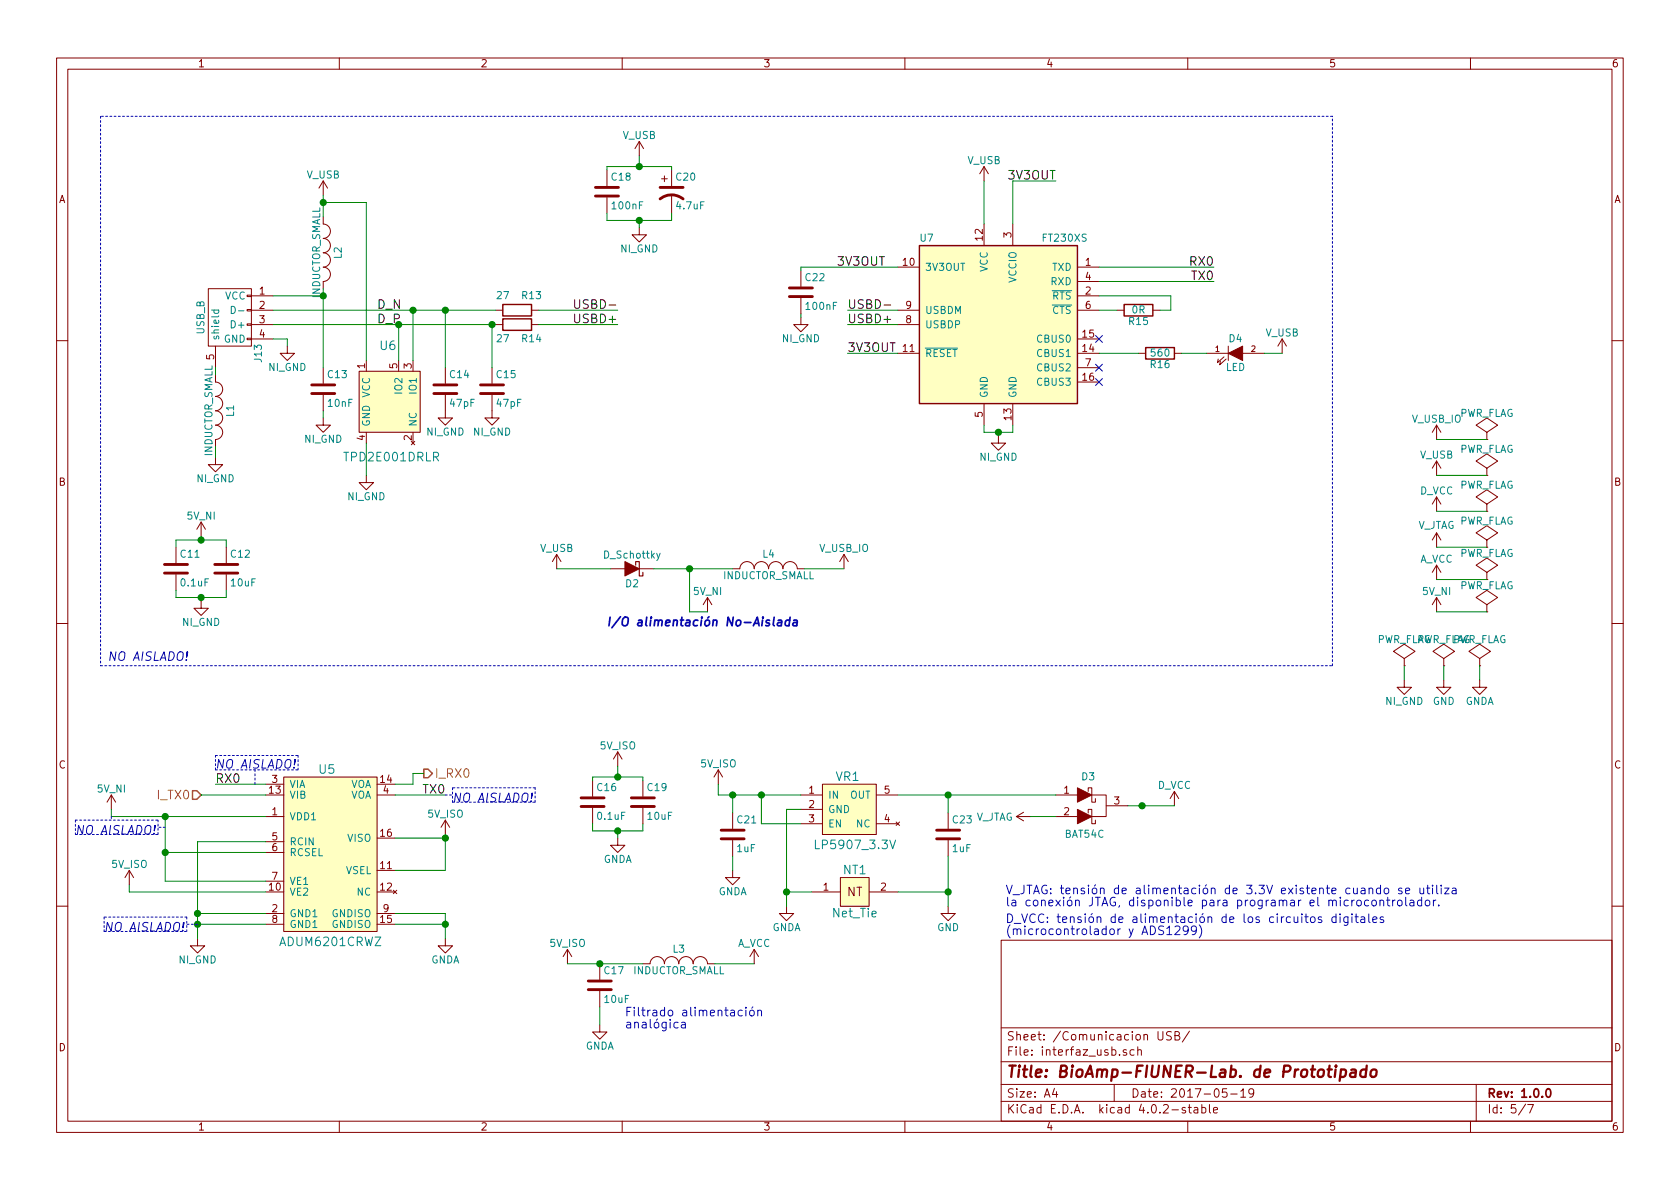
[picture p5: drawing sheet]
EESchema Schematic File Version 2
LIBS:BioAmp_v1.0.0
LIBS:power
LIBS:BioAmp_v1.0.0-cache
EELAYER 25 0
EELAYER END
$Descr A4 11693 8268
encoding utf-8
Sheet 5 7
Title "BioAmp-FIUNER-Lab. de Prototipado"
Date "2017-05-19"
Rev "1.0.0"
Comp ""
Comment1 ""
Comment2 ""
Comment3 ""
Comment4 ""
$EndDescr
$Comp
L USB_B J13
U 1 1
P 1600 2250
F 0 "J13" H 1800 2050 50  0000 C CNN
F 1 "USB_B" H 1550 2450 50  0000 C CNN
F 2 "bioamp:USB_B-smd" V 1550 2150 50  0001 C CNN
F 3 "" V 1550 2150 50  0000 C CNN
	1    1600 2250
	0    -1   1    0   
$EndComp
$Comp
L INDUCTOR_SMALL L2
U 1 1
P 2250 1750
F 0 "L2" H 2250 1850 50  0000 C CNN
F 1 "INDUCTOR_SMALL" H 2250 1700 50  0000 C CNN
F 2 "bioamp:FER-0805" H 2250 1750 50  0001 C CNN
F 3 "" H 2250 1750 50  0000 C CNN
	1    2250 1750
	0    1    1    0   
$EndComp
$Comp
L NI_GND #PWR051
U 1 1
P 2000 2400
F 0 "#PWR051" H 2000 2150 50  0001 C CNN
F 1 "NI_GND" H 2000 2250 50  0000 C CNN
F 2 "" H 2000 2400 50  0000 C CNN
F 3 "" H 2000 2400 50  0000 C CNN
	1    2000 2400
	1    0    0    -1  
$EndComp
$Comp
L V_USB #PWR052
U 1 1
P 2250 1350
F 0 "#PWR052" H 2250 1200 50  0001 C CNN
F 1 "V_USB" H 2250 1490 50  0000 C CNN
F 2 "" H 2250 1350 50  0000 C CNN
F 3 "" H 2250 1350 50  0000 C CNN
	1    2250 1350
	1    0    0    -1  
$EndComp
$Comp
L R R13
U 1 1
P 3600 2150
F 0 "R13" V 3500 2250 50  0000 C CNN
F 1 "27" V 3500 2050 50  0000 C CNN
F 2 "bioamp:R_0603" V 3530 2150 50  0001 C CNN
F 3 "" H 3600 2150 50  0000 C CNN
	1    3600 2150
	0    1    1    0   
$EndComp
$Comp
L R R14
U 1 1
P 3600 2250
F 0 "R14" V 3700 2350 50  0000 C CNN
F 1 "27" V 3700 2150 50  0000 C CNN
F 2 "bioamp:R_0603" V 3530 2250 50  0001 C CNN
F 3 "" H 3600 2250 50  0000 C CNN
	1    3600 2250
	0    1    1    0   
$EndComp
$Comp
L NI_GND #PWR053
U 1 1
P 2250 2900
F 0 "#PWR053" H 2250 2650 50  0001 C CNN
F 1 "NI_GND" H 2250 2750 50  0000 C CNN
F 2 "" H 2250 2900 50  0000 C CNN
F 3 "" H 2250 2900 50  0000 C CNN
	1    2250 2900
	1    0    0    -1  
$EndComp
$Comp
L NI_GND #PWR054
U 1 1
P 1500 3175
F 0 "#PWR054" H 1500 2925 50  0001 C CNN
F 1 "NI_GND" H 1500 3025 50  0000 C CNN
F 2 "" H 1500 3175 50  0000 C CNN
F 3 "" H 1500 3175 50  0000 C CNN
	1    1500 3175
	1    0    0    -1  
$EndComp
Text Label 4300 2150 2    60   ~ 0
USBD-
Text Label 4300 2250 2    60   ~ 0
USBD+
$Comp
L FT230XS U7
U 1 1
P 6950 2250
F 0 "U7" H 6400 2850 50  0000 L CNN
F 1 "FT230XS" H 7250 2850 50  0000 L CNN
F 2 "bioamp:SSOP-16_3.9x4.9mm_Pitch0.635mm" H 6950 2250 50  0001 C CNN
F 3 "" H 6950 2250 50  0000 C CNN
	1    6950 2250
	1    0    0    -1  
$EndComp
$Comp
L C C22
U 1 1
P 5575 2025
F 0 "C22" H 5600 2125 50  0000 L CNN
F 1 "100nF" H 5600 1925 50  0000 L CNN
F 2 "bioamp:C_0603" H 5613 1875 50  0001 C CNN
F 3 "" H 5575 2025 50  0000 C CNN
	1    5575 2025
	1    0    0    -1  
$EndComp
$Comp
L V_USB #PWR055
U 1 1
P 6850 1250
F 0 "#PWR055" H 6850 1100 50  0001 C CNN
F 1 "V_USB" H 6850 1390 50  0000 C CNN
F 2 "" H 6850 1250 50  0000 C CNN
F 3 "" H 6850 1250 50  0000 C CNN
	1    6850 1250
	1    0    0    -1  
$EndComp
Text Label 7350 1250 2    60   ~ 0
3V3OUT
$Comp
L TPD2E001DRLR U6
U 1 1
P 2700 2800
F 0 "U6" H 2700 3200 60  0000 C CNN
F 1 "TPD2E001DRLR" H 2725 2425 60  0000 C CNN
F 2 "bioamp:5-Flat_Leads_1.2x1.6mmPitch_0.5mm" H 2700 2800 60  0001 C CNN
F 3 "" H 2700 2800 60  0000 C CNN
	1    2700 2800
	1    0    0    -1  
$EndComp
$Comp
L NI_GND #PWR056
U 1 1
P 2550 3300
F 0 "#PWR056" H 2550 3050 50  0001 C CNN
F 1 "NI_GND" H 2550 3150 50  0000 C CNN
F 2 "" H 2550 3300 50  0000 C CNN
F 3 "" H 2550 3300 50  0000 C CNN
	1    2550 3300
	1    0    0    -1  
$EndComp
$Comp
L C C13
U 1 1
P 2250 2700
F 0 "C13" H 2275 2800 50  0000 L CNN
F 1 "10nF" H 2275 2600 50  0000 L CNN
F 2 "bioamp:C_0603" H 2288 2550 50  0001 C CNN
F 3 "" H 2250 2700 50  0000 C CNN
	1    2250 2700
	1    0    0    -1  
$EndComp
$Comp
L C C14
U 1 1
P 3100 2700
F 0 "C14" H 3125 2800 50  0000 L CNN
F 1 "47pF" H 3125 2600 50  0000 L CNN
F 2 "bioamp:C_0603" H 3138 2550 50  0001 C CNN
F 3 "" H 3100 2700 50  0000 C CNN
	1    3100 2700
	1    0    0    -1  
$EndComp
$Comp
L C C15
U 1 1
P 3425 2700
F 0 "C15" H 3450 2800 50  0000 L CNN
F 1 "47pF" H 3450 2600 50  0000 L CNN
F 2 "bioamp:C_0603" H 3463 2550 50  0001 C CNN
F 3 "" H 3425 2700 50  0000 C CNN
	1    3425 2700
	1    0    0    -1  
$EndComp
$Comp
L NI_GND #PWR057
U 1 1
P 3100 2850
F 0 "#PWR057" H 3100 2600 50  0001 C CNN
F 1 "NI_GND" H 3100 2700 50  0000 C CNN
F 2 "" H 3100 2850 50  0000 C CNN
F 3 "" H 3100 2850 50  0000 C CNN
	1    3100 2850
	1    0    0    -1  
$EndComp
$Comp
L NI_GND #PWR058
U 1 1
P 3425 2850
F 0 "#PWR058" H 3425 2600 50  0001 C CNN
F 1 "NI_GND" H 3425 2700 50  0000 C CNN
F 2 "" H 3425 2850 50  0000 C CNN
F 3 "" H 3425 2850 50  0000 C CNN
	1    3425 2850
	1    0    0    -1  
$EndComp
$Comp
L NI_GND #PWR059
U 1 1
P 5575 2200
F 0 "#PWR059" H 5575 1950 50  0001 C CNN
F 1 "NI_GND" H 5575 2050 50  0000 C CNN
F 2 "" H 5575 2200 50  0000 C CNN
F 3 "" H 5575 2200 50  0000 C CNN
	1    5575 2200
	1    0    0    -1  
$EndComp
Text Label 5900 2150 0    60   ~ 0
USBD-
Text Label 5900 2250 0    60   ~ 0
USBD+
Text Label 5825 1850 0    60   ~ 0
3V3OUT
Text Label 5900 2450 0    60   ~ 0
3V3OUT
$Comp
L NI_GND #PWR060
U 1 1
P 6950 3025
F 0 "#PWR060" H 6950 2775 50  0001 C CNN
F 1 "NI_GND" H 6950 2875 50  0000 C CNN
F 2 "" H 6950 3025 50  0000 C CNN
F 3 "" H 6950 3025 50  0000 C CNN
	1    6950 3025
	1    0    0    -1  
$EndComp
Text Label 8450 1850 2    60   ~ 0
RX0
Text Label 8450 1950 2    60   ~ 0
TX0
$Comp
L D_Schottky D2
U 1 1
P 4400 3950
F 0 "D2" H 4400 4050 50  0000 C CNN
F 1 "D_Schottky" H 4400 3850 50  0000 C CNN
F 2 "bioamp:diode_0603" H 4400 3950 50  0001 C CNN
F 3 "" H 4400 3950 50  0000 C CNN
	1    4400 3950
	-1   0    0    1   
$EndComp
$Comp
L INDUCTOR_SMALL L4
U 1 1
P 5350 3950
F 0 "L4" H 5350 4050 50  0000 C CNN
F 1 "INDUCTOR_SMALL" H 5350 3900 50  0000 C CNN
F 2 "bioamp:FER-0805" H 5350 3950 50  0001 C CNN
F 3 "" H 5350 3950 50  0000 C CNN
	1    5350 3950
	1    0    0    -1  
$EndComp
$Comp
L V_USB #PWR061
U 1 1
P 3875 3950
F 0 "#PWR061" H 3875 3800 50  0001 C CNN
F 1 "V_USB" H 3875 4090 50  0000 C CNN
F 2 "" H 3875 3950 50  0000 C CNN
F 3 "" H 3875 3950 50  0000 C CNN
	1    3875 3950
	1    0    0    -1  
$EndComp
$Comp
L V_USB_IO #PWR062
U 1 1
P 5875 3950
F 0 "#PWR062" H 5875 3800 50  0001 C CNN
F 1 "V_USB_IO" H 5875 4090 50  0000 C CNN
F 2 "" H 5875 3950 50  0000 C CNN
F 3 "" H 5875 3950 50  0000 C CNN
	1    5875 3950
	1    0    0    -1  
$EndComp
$Comp
L 5V_NI #PWR063
U 1 1
P 4925 4250
F 0 "#PWR063" H 4925 4100 50  0001 C CNN
F 1 "5V_NI" H 4925 4390 50  0000 C CNN
F 2 "" H 4925 4250 50  0000 C CNN
F 3 "" H 4925 4250 50  0000 C CNN
	1    4925 4250
	1    0    0    -1  
$EndComp
$Comp
L ADUM6201CRWZ U5
U 1 1
P 2300 5750
F 0 "U5" H 2275 6150 60  0000 C CNN
F 1 "ADUM6201CRWZ" H 2300 4950 60  0000 C CNN
F 2 "bioamp:SOIC-16_7.5x10.3mm_Pitch1.27mm" H 2275 5750 60  0001 C CNN
F 3 "" H 2275 5750 60  0000 C CNN
	1    2300 5750
	1    0    0    -1  
$EndComp
$Comp
L 5V_NI #PWR064
U 1 1
P 775 5625
F 0 "#PWR064" H 775 5475 50  0001 C CNN
F 1 "5V_NI" H 775 5765 50  0000 C CNN
F 2 "" H 775 5625 50  0000 C CNN
F 3 "" H 775 5625 50  0000 C CNN
	1    775  5625
	1    0    0    -1  
$EndComp
$Comp
L NI_GND #PWR065
U 1 1
P 1375 6525
F 0 "#PWR065" H 1375 6275 50  0001 C CNN
F 1 "NI_GND" H 1375 6375 50  0000 C CNN
F 2 "" H 1375 6525 50  0000 C CNN
F 3 "" H 1375 6525 50  0000 C CNN
	1    1375 6525
	1    0    0    -1  
$EndComp
$Comp
L 5V_ISO #PWR066
U 1 1
P 900 6150
F 0 "#PWR066" H 900 6000 50  0001 C CNN
F 1 "5V_ISO" H 900 6290 50  0000 C CNN
F 2 "" H 900 6150 50  0000 C CNN
F 3 "" H 900 6150 50  0000 C CNN
	1    900  6150
	1    0    0    -1  
$EndComp
$Comp
L 5V_ISO #PWR067
U 1 1
P 3100 5800
F 0 "#PWR067" H 3100 5650 50  0001 C CNN
F 1 "5V_ISO" H 3100 5940 50  0000 C CNN
F 2 "" H 3100 5800 50  0000 C CNN
F 3 "" H 3100 5800 50  0000 C CNN
	1    3100 5800
	1    0    0    -1  
$EndComp
$Comp
L GNDA #PWR068
U 1 1
P 3100 6525
F 0 "#PWR068" H 3100 6275 50  0001 C CNN
F 1 "GNDA" H 3100 6375 50  0000 C CNN
F 2 "" H 3100 6525 50  0000 C CNN
F 3 "" H 3100 6525 50  0000 C CNN
	1    3100 6525
	1    0    0    -1  
$EndComp
Text Label 1500 5450 0    60   ~ 0
RX0
Text Label 3100 5525 2    60   ~ 0
TX0
Text HLabel 2950 5375 2    60   Output ~ 0
I_RX0
Text HLabel 1400 5525 0    60   Input ~ 0
I_TX0
Text Notes 3150 5575 0    60   Italic 0
NO AISLADO!\n
Text Notes 1500 5425 0    60   Italic 0
NO AISLADO!\n\n
Text Notes 725  6475 0    60   Italic 0
NO AISLADO!
Text Notes 525  5800 0    60   Italic 0
NO AISLADO!
$Comp
L LP5907_3.3V VR1
U 1 1
P 5925 5625
F 0 "VR1" H 5900 5850 60  0000 C CNN
F 1 "LP5907_3.3V" H 5950 5375 60  0000 C CNN
F 2 "bioamp:sot23-5" H 5925 5625 60  0001 C CNN
F 3 "" H 5925 5625 60  0000 C CNN
	1    5925 5625
	1    0    0    -1  
$EndComp
$Comp
L 5V_ISO #PWR069
U 1 1
P 5000 5450
F 0 "#PWR069" H 5000 5300 50  0001 C CNN
F 1 "5V_ISO" H 5000 5590 50  0000 C CNN
F 2 "" H 5000 5450 50  0000 C CNN
F 3 "" H 5000 5450 50  0000 C CNN
	1    5000 5450
	1    0    0    -1  
$EndComp
$Comp
L GNDA #PWR070
U 1 1
P 5475 6300
F 0 "#PWR070" H 5475 6050 50  0001 C CNN
F 1 "GNDA" H 5475 6150 50  0000 C CNN
F 2 "" H 5475 6300 50  0000 C CNN
F 3 "" H 5475 6300 50  0000 C CNN
	1    5475 6300
	1    0    0    -1  
$EndComp
$Comp
L GNDA #PWR071
U 1 1
P 5100 6050
F 0 "#PWR071" H 5100 5800 50  0001 C CNN
F 1 "GNDA" H 5100 5900 50  0000 C CNN
F 2 "" H 5100 6050 50  0000 C CNN
F 3 "" H 5100 6050 50  0000 C CNN
	1    5100 6050
	1    0    0    -1  
$EndComp
$Comp
L C C21
U 1 1
P 5100 5800
F 0 "C21" H 5125 5900 50  0000 L CNN
F 1 "1uF" H 5125 5700 50  0000 L CNN
F 2 "bioamp:C_0603" H 5138 5650 50  0001 C CNN
F 3 "" H 5100 5800 50  0000 C CNN
	1    5100 5800
	1    0    0    -1  
$EndComp
$Comp
L C C23
U 1 1
P 6600 5800
F 0 "C23" H 6625 5900 50  0000 L CNN
F 1 "1uF" H 6625 5700 50  0000 L CNN
F 2 "bioamp:C_0603" H 6638 5650 50  0001 C CNN
F 3 "" H 6600 5800 50  0000 C CNN
	1    6600 5800
	1    0    0    -1  
$EndComp
$Comp
L GND #PWR072
U 1 1
P 6600 6300
F 0 "#PWR072" H 6600 6050 50  0001 C CNN
F 1 "GND" H 6600 6150 50  0000 C CNN
F 2 "" H 6600 6300 50  0000 C CNN
F 3 "" H 6600 6300 50  0000 C CNN
	1    6600 6300
	1    0    0    -1  
$EndComp
$Comp
L BAT54C D3
U 1 1
P 7575 5600
F 0 "D3" H 7575 5800 50  0000 C CNN
F 1 "BAT54C" H 7600 5400 50  0000 C CNN
F 2 "bioamp:sot23" H 7500 5550 50  0001 C CNN
F 3 "" H 7575 5825 50  0000 C CNN
	1    7575 5600
	-1   0    0    -1  
$EndComp
$Comp
L V_JTAG #PWR073
U 1 1
P 7175 5675
F 0 "#PWR073" H 7175 5525 50  0001 C CNN
F 1 "V_JTAG" V 7175 5925 50  0000 C CNN
F 2 "" H 7175 5675 50  0000 C CNN
F 3 "" H 7175 5675 50  0000 C CNN
	1    7175 5675
	0    -1   -1   0   
$EndComp
$Comp
L D_VCC #PWR074
U 1 1
P 8175 5600
F 0 "#PWR074" H 8175 5450 50  0001 C CNN
F 1 "D_VCC" H 8175 5740 50  0000 C CNN
F 2 "" H 8175 5600 50  0000 C CNN
F 3 "" H 8175 5600 50  0000 C CNN
	1    8175 5600
	1    0    0    -1  
$EndComp
Text Notes 7000 6300 0    60   ~ 0
V_JTAG: tensión de alimentación de 3.3V existente cuando se utiliza\nla conexión JTAG, disponible para programar el microcontrolador.\n
$Comp
L C C16
U 1 1
P 4125 5575
F 0 "C16" H 4150 5675 50  0000 L CNN
F 1 "0.1uF" H 4150 5475 50  0000 L CNN
F 2 "bioamp:C_0603" H 4163 5425 50  0001 C CNN
F 3 "" H 4125 5575 50  0000 C CNN
	1    4125 5575
	1    0    0    -1  
$EndComp
$Comp
L C C19
U 1 1
P 4475 5575
F 0 "C19" H 4500 5675 50  0000 L CNN
F 1 "10uF" H 4500 5475 50  0000 L CNN
F 2 "bioamp:C_0603" H 4513 5425 50  0001 C CNN
F 3 "" H 4475 5575 50  0000 C CNN
	1    4475 5575
	1    0    0    -1  
$EndComp
$Comp
L 5V_ISO #PWR075
U 1 1
P 4300 5325
F 0 "#PWR075" H 4300 5175 50  0001 C CNN
F 1 "5V_ISO" H 4300 5465 50  0000 C CNN
F 2 "" H 4300 5325 50  0000 C CNN
F 3 "" H 4300 5325 50  0000 C CNN
	1    4300 5325
	1    0    0    -1  
$EndComp
$Comp
L GNDA #PWR076
U 1 1
P 4300 5825
F 0 "#PWR076" H 4300 5575 50  0001 C CNN
F 1 "GNDA" H 4300 5675 50  0000 C CNN
F 2 "" H 4300 5825 50  0000 C CNN
F 3 "" H 4300 5825 50  0000 C CNN
	1    4300 5825
	1    0    0    -1  
$EndComp
$Comp
L C C17
U 1 1
P 4175 6850
F 0 "C17" H 4200 6950 50  0000 L CNN
F 1 "10uF" H 4200 6750 50  0000 L CNN
F 2 "bioamp:C_0603" H 4213 6700 50  0001 C CNN
F 3 "" H 4175 6850 50  0000 C CNN
	1    4175 6850
	1    0    0    -1  
$EndComp
$Comp
L INDUCTOR_SMALL L3
U 1 1
P 4725 6700
F 0 "L3" H 4725 6800 50  0000 C CNN
F 1 "INDUCTOR_SMALL" H 4725 6650 50  0000 C CNN
F 2 "bioamp:FER-0805" H 4725 6700 50  0001 C CNN
F 3 "" H 4725 6700 50  0000 C CNN
	1    4725 6700
	1    0    0    -1  
$EndComp
$Comp
L GNDA #PWR077
U 1 1
P 4175 7125
F 0 "#PWR077" H 4175 6875 50  0001 C CNN
F 1 "GNDA" H 4175 6975 50  0000 C CNN
F 2 "" H 4175 7125 50  0000 C CNN
F 3 "" H 4175 7125 50  0000 C CNN
	1    4175 7125
	1    0    0    -1  
$EndComp
$Comp
L 5V_ISO #PWR078
U 1 1
P 3950 6700
F 0 "#PWR078" H 3950 6550 50  0001 C CNN
F 1 "5V_ISO" H 3950 6840 50  0000 C CNN
F 2 "" H 3950 6700 50  0000 C CNN
F 3 "" H 3950 6700 50  0000 C CNN
	1    3950 6700
	1    0    0    -1  
$EndComp
$Comp
L A_VCC #PWR079
U 1 1
P 5250 6700
F 0 "#PWR079" H 5250 6550 50  0001 C CNN
F 1 "A_VCC" H 5250 6840 50  0000 C CNN
F 2 "" H 5250 6700 50  0000 C CNN
F 3 "" H 5250 6700 50  0000 C CNN
	1    5250 6700
	1    0    0    -1  
$EndComp
Text Notes 4350 7150 0    60   ~ 0
Filtrado alimentación\nanalógica\n
$Comp
L R R16
U 1 1
P 8075 2450
F 0 "R16" V 8155 2450 50  0000 C CNN
F 1 "560" V 8075 2450 50  0000 C CNN
F 2 "bioamp:R_0603" V 8005 2450 50  0001 C CNN
F 3 "" H 8075 2450 50  0000 C CNN
	1    8075 2450
	0    1    1    0   
$EndComp
$Comp
L LED D4
U 1 1
P 8600 2450
F 0 "D4" H 8600 2550 50  0000 C CNN
F 1 "LED" H 8600 2350 50  0000 C CNN
F 2 "bioamp:LED_0603" H 8600 2450 50  0001 C CNN
F 3 "" H 8600 2450 50  0000 C CNN
	1    8600 2450
	1    0    0    -1  
$EndComp
$Comp
L V_USB #PWR080
U 1 1
P 8925 2450
F 0 "#PWR080" H 8925 2300 50  0001 C CNN
F 1 "V_USB" H 8925 2590 50  0000 C CNN
F 2 "" H 8925 2450 50  0000 C CNN
F 3 "" H 8925 2450 50  0000 C CNN
	1    8925 2450
	1    0    0    -1  
$EndComp
$Comp
L R R15
U 1 1
P 7925 2150
F 0 "R15" V 8005 2150 50  0000 C CNN
F 1 "0R" V 7925 2150 50  0000 C CNN
F 2 "bioamp:R_0603" V 7855 2150 50  0001 C CNN
F 3 "" H 7925 2150 50  0000 C CNN
	1    7925 2150
	0    1    1    0   
$EndComp
Text Notes 7000 6500 0    60   ~ 0
D_VCC: tensión de alimentación de los circuitos digitales \n(microcontrolador y ADS1299)\n
Text Notes 750  4675 0    60   Italic 0
NO AISLADO!\n\n
$Comp
L C C11
U 1 1
P 1225 3950
F 0 "C11" H 1250 4050 50  0000 L CNN
F 1 "0.1uF" H 1250 3850 50  0000 L CNN
F 2 "bioamp:C_0603" H 1263 3800 50  0001 C CNN
F 3 "" H 1225 3950 50  0000 C CNN
	1    1225 3950
	1    0    0    -1  
$EndComp
$Comp
L C C12
U 1 1
P 1575 3950
F 0 "C12" H 1600 4050 50  0000 L CNN
F 1 "10uF" H 1600 3850 50  0000 L CNN
F 2 "bioamp:C_0603" H 1613 3800 50  0001 C CNN
F 3 "" H 1575 3950 50  0000 C CNN
	1    1575 3950
	1    0    0    -1  
$EndComp
$Comp
L 5V_NI #PWR081
U 1 1
P 1400 3725
F 0 "#PWR081" H 1400 3575 50  0001 C CNN
F 1 "5V_NI" H 1400 3865 50  0000 C CNN
F 2 "" H 1400 3725 50  0000 C CNN
F 3 "" H 1400 3725 50  0000 C CNN
	1    1400 3725
	1    0    0    -1  
$EndComp
$Comp
L NI_GND #PWR082
U 1 1
P 1400 4175
F 0 "#PWR082" H 1400 3925 50  0001 C CNN
F 1 "NI_GND" H 1400 4025 50  0000 C CNN
F 2 "" H 1400 4175 50  0000 C CNN
F 3 "" H 1400 4175 50  0000 C CNN
	1    1400 4175
	1    0    0    -1  
$EndComp
$Comp
L C C18
U 1 1
P 4225 1325
F 0 "C18" H 4250 1425 50  0000 L CNN
F 1 "100nF" H 4250 1225 50  0000 L CNN
F 2 "bioamp:C_0603" H 4263 1175 50  0001 C CNN
F 3 "" H 4225 1325 50  0000 C CNN
	1    4225 1325
	1    0    0    -1  
$EndComp
$Comp
L NI_GND #PWR083
U 1 1
P 4450 1575
F 0 "#PWR083" H 4450 1325 50  0001 C CNN
F 1 "NI_GND" H 4450 1425 50  0000 C CNN
F 2 "" H 4450 1575 50  0000 C CNN
F 3 "" H 4450 1575 50  0000 C CNN
	1    4450 1575
	1    0    0    -1  
$EndComp
$Comp
L V_USB #PWR084
U 1 1
P 4450 1075
F 0 "#PWR084" H 4450 925 50  0001 C CNN
F 1 "V_USB" H 4450 1215 50  0000 C CNN
F 2 "" H 4450 1075 50  0000 C CNN
F 3 "" H 4450 1075 50  0000 C CNN
	1    4450 1075
	1    0    0    -1  
$EndComp
$Comp
L Net_Tie NT1
U 1 1
P 5950 6200
F 0 "NT1" H 5950 6350 60  0000 C CNN
F 1 "Net_Tie" H 5950 6050 60  0000 C CNN
F 2 "bioamp:Net_tie" H 5950 6200 60  0001 C CNN
F 3 "" H 5950 6200 60  0000 C CNN
	1    5950 6200
	1    0    0    -1  
$EndComp
$Comp
L INDUCTOR_SMALL L1
U 1 1
P 1500 2850
F 0 "L1" H 1500 2950 50  0000 C CNN
F 1 "INDUCTOR_SMALL" H 1500 2800 50  0000 C CNN
F 2 "bioamp:FER-0805" H 1500 2850 50  0001 C CNN
F 3 "" H 1500 2850 50  0000 C CNN
	1    1500 2850
	0    1    1    0   
$EndComp
Text Notes 4225 4350 0    60   Italic 12
I/O alimentación No-Aislada\n
$Comp
L CP1 C20
U 1 1
P 4675 1325
F 0 "C20" H 4700 1425 50  0000 L CNN
F 1 "4.7uF" H 4700 1225 50  0000 L CNN
F 2 "bioamp:c_tant_A" H 4675 1325 50  0001 C CNN
F 3 "" H 4675 1325 50  0000 C CNN
	1    4675 1325
	1    0    0    -1  
$EndComp
NoConn ~ 7650 2350
NoConn ~ 7650 2550
NoConn ~ 7650 2650
Text Label 2625 2150 0    60   ~ 0
D_N
Text Label 2625 2250 0    60   ~ 0
D_P
Wire Wire Line
	2250 2000 2250 2550
Wire Wire Line
	2250 2050 1900 2050
Wire Wire Line
	1900 2350 2000 2350
Wire Wire Line
	2000 2350 2000 2400
Wire Wire Line
	1900 2150 3450 2150
Wire Wire Line
	1900 2250 3450 2250
Wire Wire Line
	2250 2850 2250 2900
Connection ~ 2250 2050
Wire Wire Line
	1500 2550 1500 2600
Wire Wire Line
	3750 2150 4300 2150
Wire Wire Line
	3750 2250 4300 2250
Wire Wire Line
	2250 1350 2250 1500
Wire Wire Line
	6850 1250 6850 1550
Wire Wire Line
	7050 1550 7050 1250
Wire Wire Line
	7050 1250 7350 1250
Wire Wire Line
	2550 3075 2550 3300
Connection ~ 2250 1400
Wire Wire Line
	2550 1400 2550 2500
Wire Wire Line
	2550 1400 2250 1400
Wire Wire Line
	3100 2550 3100 2150
Connection ~ 3100 2150
Wire Wire Line
	3425 2550 3425 2250
Connection ~ 3425 2250
Wire Wire Line
	6250 1850 5575 1850
Wire Wire Line
	5575 1850 5575 1875
Wire Wire Line
	5575 2175 5575 2200
Wire Wire Line
	6250 2150 5900 2150
Wire Wire Line
	5900 2250 6250 2250
Wire Wire Line
	5900 2450 6250 2450
Wire Wire Line
	6850 2950 6850 3000
Wire Wire Line
	6850 3000 7050 3000
Wire Wire Line
	7050 3000 7050 2950
Wire Wire Line
	6950 3025 6950 3000
Connection ~ 6950 3000
Wire Wire Line
	7650 1850 8450 1850
Wire Wire Line
	7650 1950 8450 1950
Wire Wire Line
	4550 3950 5100 3950
Wire Wire Line
	4250 3950 3875 3950
Wire Wire Line
	4800 3950 4800 4250
Wire Wire Line
	4800 4250 4925 4250
Connection ~ 4800 3950
Wire Wire Line
	775  5675 1850 5675
Wire Wire Line
	775  5675 775  5625
Wire Wire Line
	1850 5925 1150 5925
Wire Wire Line
	1150 5675 1150 6125
Connection ~ 1150 5675
Wire Wire Line
	1150 6125 1850 6125
Connection ~ 1150 5925
Wire Wire Line
	1850 5850 1375 5850
Wire Wire Line
	1375 5850 1375 6525
Wire Wire Line
	1850 6350 1375 6350
Connection ~ 1375 6350
Wire Wire Line
	1850 6425 1375 6425
Connection ~ 1375 6425
Wire Wire Line
	1850 6200 900  6200
Wire Wire Line
	900  6200 900  6150
Wire Wire Line
	2750 5825 3100 5825
Wire Wire Line
	3100 5800 3100 6050
Wire Wire Line
	3100 6050 2750 6050
Connection ~ 3100 5825
Wire Wire Line
	3100 6350 3100 6525
Wire Wire Line
	2750 6425 3100 6425
Connection ~ 3100 6425
Wire Wire Line
	1850 5450 1500 5450
Wire Wire Line
	2750 5525 3100 5525
Wire Wire Line
	2750 5450 2875 5450
Wire Wire Line
	2875 5450 2875 5375
Wire Wire Line
	2875 5375 2950 5375
Wire Wire Line
	1850 5525 1400 5525
Wire Notes Line
	3100 5525 3150 5525
Wire Notes Line
	3150 5475 3150 5575
Wire Notes Line
	3150 5575 3725 5575
Wire Notes Line
	3725 5575 3725 5475
Wire Notes Line
	3725 5475 3150 5475
Wire Notes Line
	775  5675 775  5700
Wire Notes Line
	525  5700 1100 5700
Wire Notes Line
	525  5700 525  5800
Wire Notes Line
	525  5800 1100 5800
Wire Notes Line
	1100 5800 1100 5700
Wire Notes Line
	1375 6425 1300 6425
Wire Notes Line
	1300 6375 1300 6475
Wire Notes Line
	1300 6375 725  6375
Wire Notes Line
	725  6375 725  6475
Wire Notes Line
	725  6475 1300 6475
Wire Notes Line
	1775 5450 1775 5350
Wire Notes Line
	1500 5350 2075 5350
Wire Notes Line
	1500 5350 1500 5250
Wire Notes Line
	1500 5250 2075 5250
Wire Notes Line
	2075 5250 2075 5350
Wire Notes Line
	1150 5750 1100 5750
Wire Wire Line
	5000 5525 5575 5525
Wire Wire Line
	5000 5525 5000 5450
Wire Wire Line
	5300 5725 5575 5725
Wire Wire Line
	5300 5725 5300 5525
Connection ~ 5300 5525
Wire Wire Line
	5100 5650 5100 5525
Connection ~ 5100 5525
Wire Wire Line
	5100 6050 5100 5950
Wire Wire Line
	5575 5625 5475 5625
Wire Wire Line
	5475 5625 5475 6300
Wire Wire Line
	6250 5525 7350 5525
Wire Wire Line
	6600 5525 6600 5650
Wire Wire Line
	6600 5950 6600 6300
Connection ~ 6600 5525
Wire Wire Line
	7850 5600 8175 5600
Wire Wire Line
	4300 5325 4300 5400
Wire Wire Line
	4125 5400 4475 5400
Wire Wire Line
	4475 5400 4475 5425
Wire Wire Line
	4125 5425 4125 5400
Connection ~ 4300 5400
Wire Wire Line
	4475 5775 4475 5725
Wire Wire Line
	4125 5775 4475 5775
Wire Wire Line
	4125 5775 4125 5725
Wire Wire Line
	4300 5825 4300 5775
Connection ~ 4300 5775
Wire Wire Line
	3950 6700 4475 6700
Connection ~ 4175 6700
Wire Wire Line
	4975 6700 5250 6700
Wire Wire Line
	4175 7000 4175 7125
Wire Wire Line
	8400 2450 8225 2450
Wire Wire Line
	7925 2450 7650 2450
Wire Wire Line
	8800 2450 8925 2450
Wire Wire Line
	7775 2150 7650 2150
Wire Wire Line
	7650 2050 8150 2050
Wire Wire Line
	8150 2050 8150 2150
Wire Wire Line
	8150 2150 8075 2150
Wire Notes Line
	700  800  700  4625
Wire Notes Line
	700  4625 9275 4625
Wire Notes Line
	9275 4625 9275 800 
Wire Notes Line
	9275 800  700  800 
Wire Wire Line
	1225 4100 1225 4150
Wire Wire Line
	1225 4150 1575 4150
Wire Wire Line
	1575 4150 1575 4100
Wire Wire Line
	1400 4175 1400 4150
Connection ~ 1400 4150
Wire Wire Line
	1225 3800 1225 3750
Wire Wire Line
	1225 3750 1575 3750
Wire Wire Line
	1575 3750 1575 3800
Wire Wire Line
	1400 3750 1400 3725
Connection ~ 1400 3750
Wire Wire Line
	4675 1150 4675 1175
Wire Wire Line
	4225 1150 4675 1150
Wire Wire Line
	4225 1150 4225 1175
Wire Wire Line
	4675 1525 4675 1475
Wire Wire Line
	4225 1525 4675 1525
Wire Wire Line
	4225 1525 4225 1475
Wire Wire Line
	4450 1075 4450 1150
Connection ~ 4450 1150
Wire Wire Line
	4450 1575 4450 1525
Connection ~ 4450 1525
Wire Wire Line
	5650 6200 5475 6200
Connection ~ 5475 6200
Wire Wire Line
	6250 6200 6600 6200
Connection ~ 6600 6200
Wire Wire Line
	1500 3100 1500 3175
Wire Wire Line
	7175 5675 7350 5675
Connection ~ 7950 5600
Wire Wire Line
	2775 2500 2775 2250
Connection ~ 2775 2250
Wire Wire Line
	2875 2500 2875 2150
Connection ~ 2875 2150
Wire Wire Line
	2750 6350 3100 6350
$Comp
L D_VCC #PWR085
U 1 1
P 10000 3550
F 0 "#PWR085" H 10000 3400 50  0001 C CNN
F 1 "D_VCC" H 10000 3690 50  0000 C CNN
F 2 "" H 10000 3550 50  0000 C CNN
F 3 "" H 10000 3550 50  0000 C CNN
	1    10000 3550
	1    0    0    -1  
$EndComp
$Comp
L V_JTAG #PWR086
U 1 1
P 10000 3800
F 0 "#PWR086" H 10000 3650 50  0001 C CNN
F 1 "V_JTAG" H 10000 3950 50  0000 C CNN
F 2 "" H 10000 3800 50  0000 C CNN
F 3 "" H 10000 3800 50  0000 C CNN
	1    10000 3800
	1    0    0    -1  
$EndComp
$Comp
L A_VCC #PWR087
U 1 1
P 10000 4025
F 0 "#PWR087" H 10000 3875 50  0001 C CNN
F 1 "A_VCC" H 10000 4165 50  0000 C CNN
F 2 "" H 10000 4025 50  0000 C CNN
F 3 "" H 10000 4025 50  0000 C CNN
	1    10000 4025
	1    0    0    -1  
$EndComp
$Comp
L 5V_NI #PWR088
U 1 1
P 10000 4250
F 0 "#PWR088" H 10000 4100 50  0001 C CNN
F 1 "5V_NI" H 10000 4390 50  0000 C CNN
F 2 "" H 10000 4250 50  0000 C CNN
F 3 "" H 10000 4250 50  0000 C CNN
	1    10000 4250
	1    0    0    -1  
$EndComp
$Comp
L V_USB #PWR089
U 1 1
P 10000 3300
F 0 "#PWR089" H 10000 3150 50  0001 C CNN
F 1 "V_USB" H 10000 3440 50  0000 C CNN
F 2 "" H 10000 3300 50  0000 C CNN
F 3 "" H 10000 3300 50  0000 C CNN
	1    10000 3300
	1    0    0    -1  
$EndComp
$Comp
L PWR_FLAG #FLG090
U 1 1
P 10350 4250
F 0 "#FLG090" H 10350 4345 50  0001 C CNN
F 1 "PWR_FLAG" H 10350 4430 50  0000 C CNN
F 2 "" H 10350 4250 50  0000 C CNN
F 3 "" H 10350 4250 50  0000 C CNN
	1    10350 4250
	1    0    0    -1  
$EndComp
$Comp
L PWR_FLAG #FLG091
U 1 1
P 10350 4025
F 0 "#FLG091" H 10350 4120 50  0001 C CNN
F 1 "PWR_FLAG" H 10350 4205 50  0000 C CNN
F 2 "" H 10350 4025 50  0000 C CNN
F 3 "" H 10350 4025 50  0000 C CNN
	1    10350 4025
	1    0    0    -1  
$EndComp
$Comp
L PWR_FLAG #FLG092
U 1 1
P 10350 3800
F 0 "#FLG092" H 10350 3895 50  0001 C CNN
F 1 "PWR_FLAG" H 10350 3980 50  0000 C CNN
F 2 "" H 10350 3800 50  0000 C CNN
F 3 "" H 10350 3800 50  0000 C CNN
	1    10350 3800
	1    0    0    -1  
$EndComp
$Comp
L PWR_FLAG #FLG093
U 1 1
P 10350 3550
F 0 "#FLG093" H 10350 3645 50  0001 C CNN
F 1 "PWR_FLAG" H 10350 3730 50  0000 C CNN
F 2 "" H 10350 3550 50  0000 C CNN
F 3 "" H 10350 3550 50  0000 C CNN
	1    10350 3550
	1    0    0    -1  
$EndComp
$Comp
L PWR_FLAG #FLG094
U 1 1
P 10350 3300
F 0 "#FLG094" H 10350 3395 50  0001 C CNN
F 1 "PWR_FLAG" H 10350 3480 50  0000 C CNN
F 2 "" H 10350 3300 50  0000 C CNN
F 3 "" H 10350 3300 50  0000 C CNN
	1    10350 3300
	1    0    0    -1  
$EndComp
Wire Wire Line
	10000 3300 10350 3300
Wire Wire Line
	10000 3550 10350 3550
Wire Wire Line
	10000 3800 10350 3800
Wire Wire Line
	10000 4025 10350 4025
Wire Wire Line
	10000 4250 10350 4250
$Comp
L NI_GND #PWR095
U 1 1
P 9775 4725
F 0 "#PWR095" H 9775 4475 50  0001 C CNN
F 1 "NI_GND" H 9775 4575 50  0000 C CNN
F 2 "" H 9775 4725 50  0000 C CNN
F 3 "" H 9775 4725 50  0000 C CNN
	1    9775 4725
	1    0    0    -1  
$EndComp
$Comp
L GND #PWR096
U 1 1
P 10050 4725
F 0 "#PWR096" H 10050 4475 50  0001 C CNN
F 1 "GND" H 10050 4575 50  0000 C CNN
F 2 "" H 10050 4725 50  0000 C CNN
F 3 "" H 10050 4725 50  0000 C CNN
	1    10050 4725
	1    0    0    -1  
$EndComp
$Comp
L GNDA #PWR097
U 1 1
P 10300 4725
F 0 "#PWR097" H 10300 4475 50  0001 C CNN
F 1 "GNDA" H 10300 4575 50  0000 C CNN
F 2 "" H 10300 4725 50  0000 C CNN
F 3 "" H 10300 4725 50  0000 C CNN
	1    10300 4725
	1    0    0    -1  
$EndComp
$Comp
L PWR_FLAG #FLG098
U 1 1
P 9775 4625
F 0 "#FLG098" H 9775 4720 50  0001 C CNN
F 1 "PWR_FLAG" H 9775 4805 50  0000 C CNN
F 2 "" H 9775 4625 50  0000 C CNN
F 3 "" H 9775 4625 50  0000 C CNN
	1    9775 4625
	1    0    0    -1  
$EndComp
$Comp
L PWR_FLAG #FLG099
U 1 1
P 10050 4625
F 0 "#FLG099" H 10050 4720 50  0001 C CNN
F 1 "PWR_FLAG" H 10050 4805 50  0000 C CNN
F 2 "" H 10050 4625 50  0000 C CNN
F 3 "" H 10050 4625 50  0000 C CNN
	1    10050 4625
	1    0    0    -1  
$EndComp
$Comp
L PWR_FLAG #FLG0100
U 1 1
P 10300 4625
F 0 "#FLG0100" H 10300 4720 50  0001 C CNN
F 1 "PWR_FLAG" H 10300 4805 50  0000 C CNN
F 2 "" H 10300 4625 50  0000 C CNN
F 3 "" H 10300 4625 50  0000 C CNN
	1    10300 4625
	1    0    0    -1  
$EndComp
Wire Wire Line
	9775 4625 9775 4725
Wire Wire Line
	10050 4625 10050 4725
Wire Wire Line
	10300 4625 10300 4725
Wire Wire Line
	5875 3950 5600 3950
$Comp
L V_USB_IO #PWR0101
U 1 1
P 10000 3050
F 0 "#PWR0101" H 10000 2900 50  0001 C CNN
F 1 "V_USB_IO" H 10000 3190 50  0000 C CNN
F 2 "" H 10000 3050 50  0000 C CNN
F 3 "" H 10000 3050 50  0000 C CNN
	1    10000 3050
	1    0    0    -1  
$EndComp
$Comp
L PWR_FLAG #FLG0102
U 1 1
P 10350 3050
F 0 "#FLG0102" H 10350 3145 50  0001 C CNN
F 1 "PWR_FLAG" H 10350 3230 50  0000 C CNN
F 2 "" H 10350 3050 50  0000 C CNN
F 3 "" H 10350 3050 50  0000 C CNN
	1    10350 3050
	1    0    0    -1  
$EndComp
Wire Wire Line
	10350 3050 10000 3050
$EndSCHEMATC
